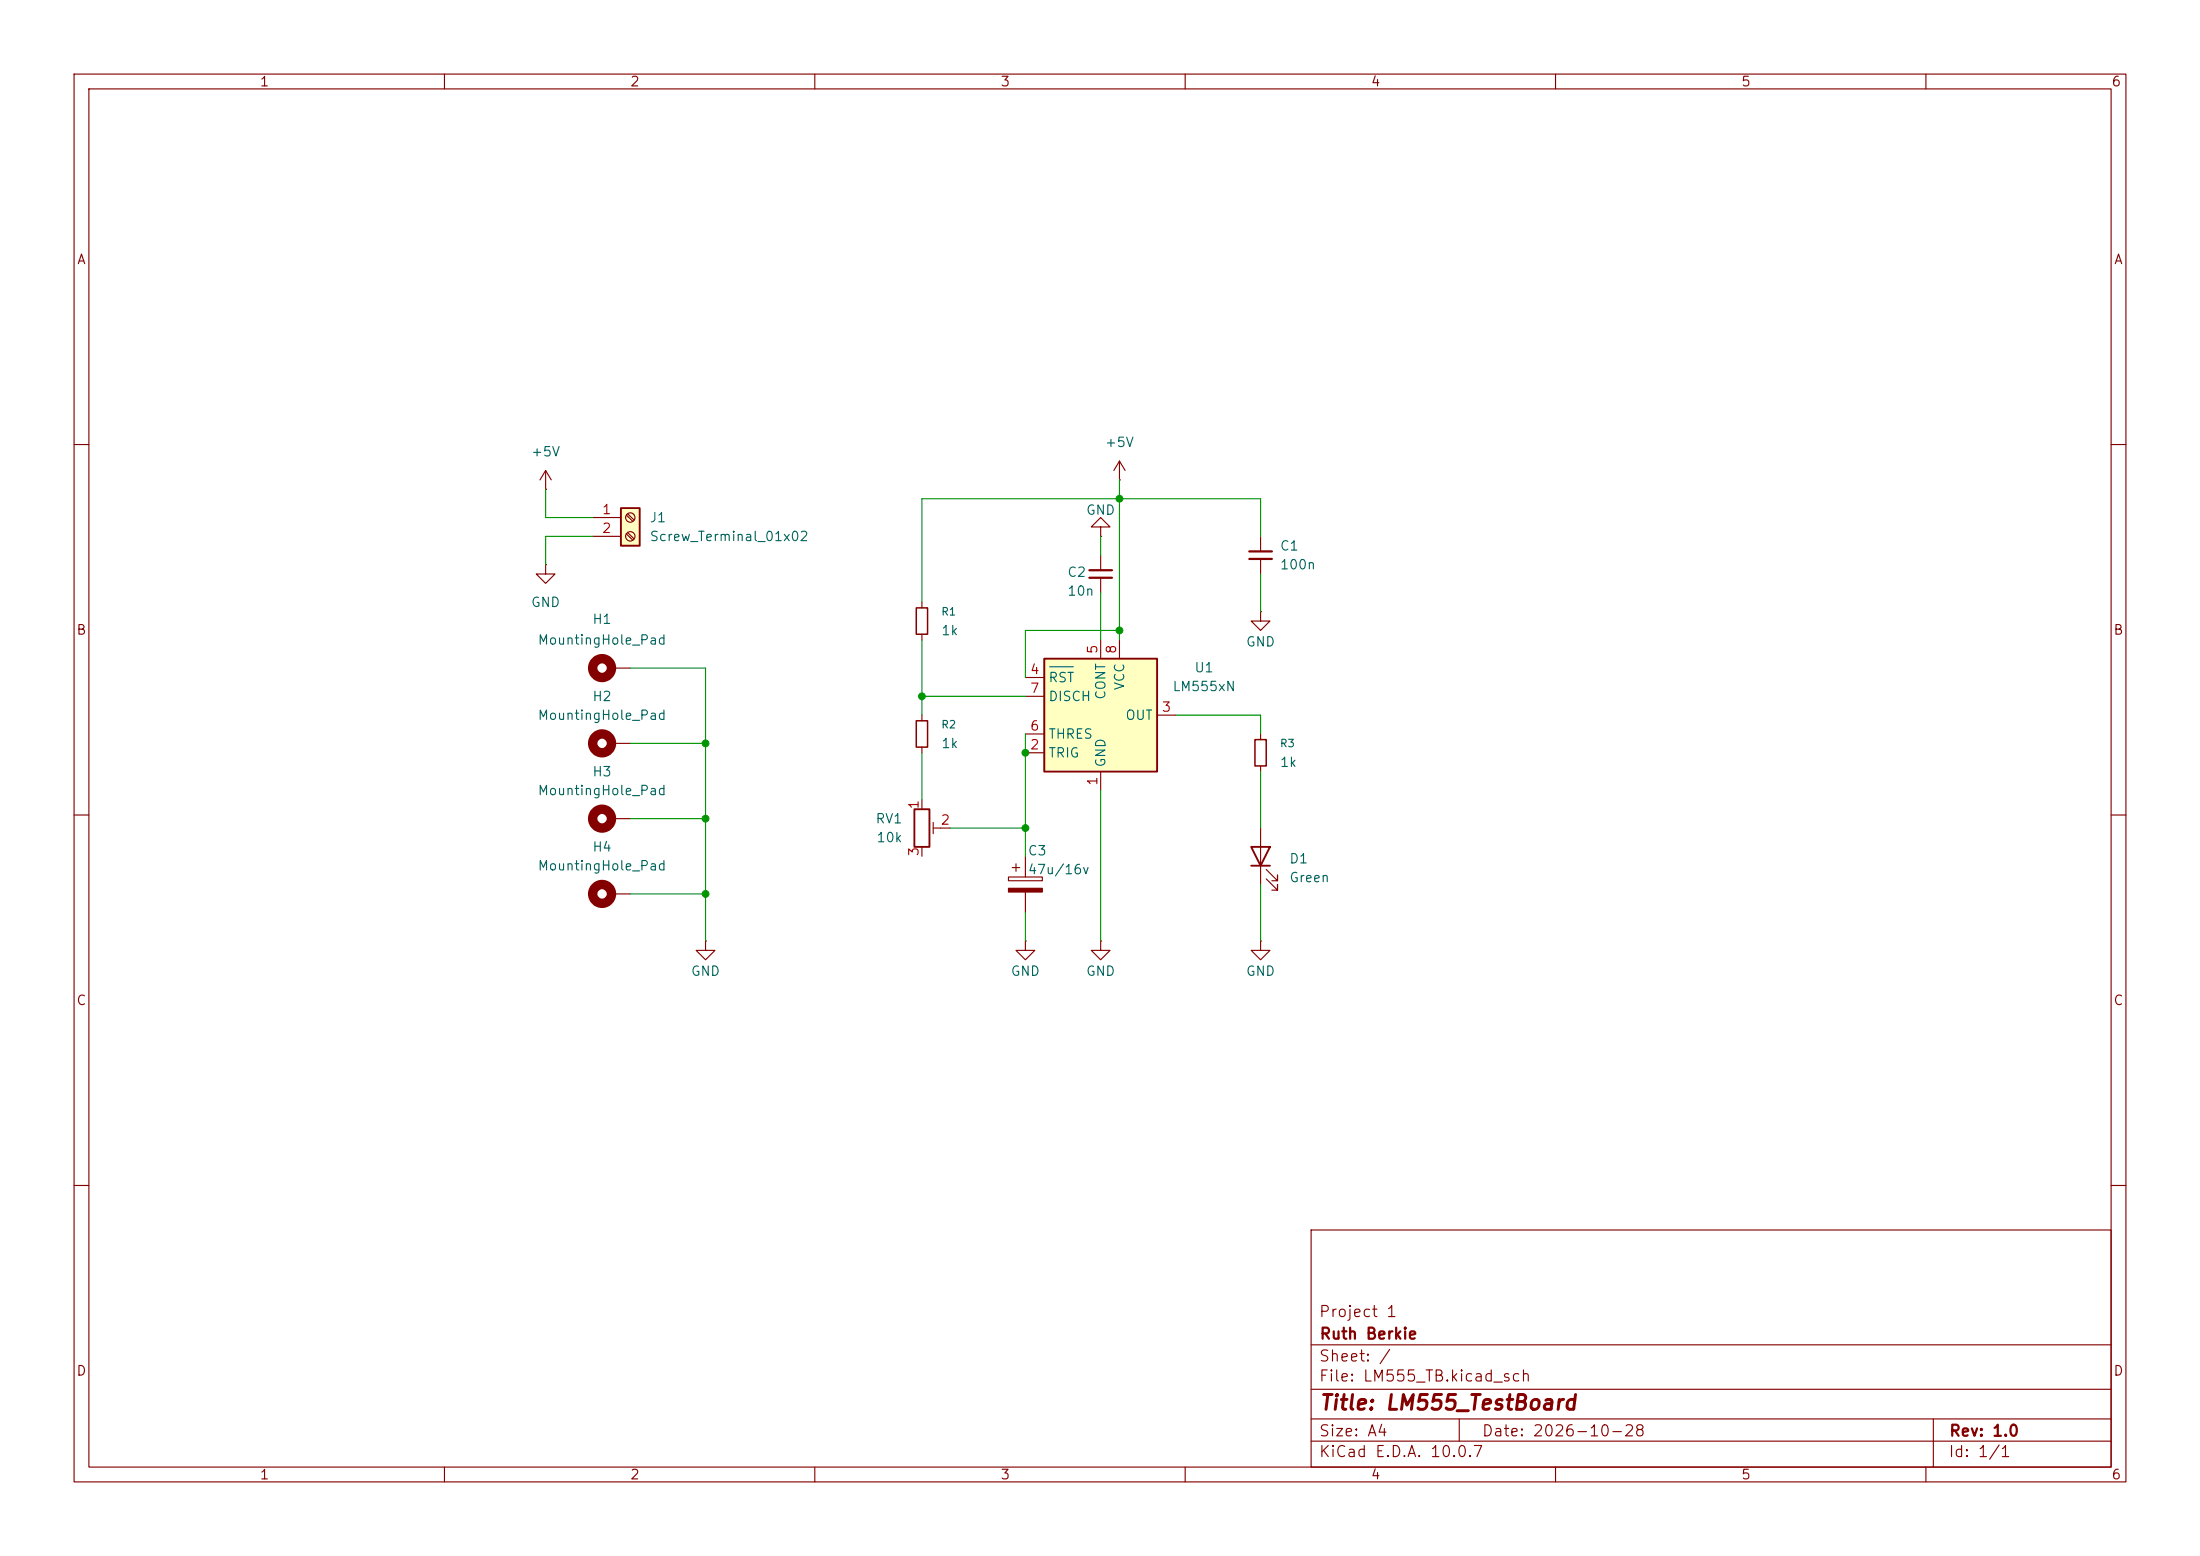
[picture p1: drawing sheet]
(kicad_sch
 (version 20260306)
 (generator "eeschema")
 (generator_version "10.0")
 (paper "A4")
 (title_block
  (title "LM555_TestBoard")
  (date "2026-10-28")
  (rev "1.0")
  (company "Ruth Berkie")
  (comment 1 "Project 1"))
 (lib_symbols
  (symbol "Connector:Screw_Terminal_01x02"
   (pin_names
    (offset 1.016) (hide yes)) (exclude_from_sim no) (in_bom yes) (on_board yes)
   (in_pos_files yes)
   (duplicate_pin_numbers_are_jumpers no)
   (property "Reference" "J" (at 0 2.54 0) (show_name no) (do_not_autoplace no) (effects (font (size 1.27 1.27))))
   (property "Value" "Screw_Terminal_01x02" (at 0 -5.08 0) (show_name no) (do_not_autoplace no) (effects (font (size 1.27 1.27))))
   (property "Footprint" "" (at 0 0 0) (show_name no) (do_not_autoplace no) (hide yes) (effects (font (size 1.27 1.27))))
   (property "Datasheet" "" (at 0 0 0) (show_name no) (do_not_autoplace no) (hide yes) (effects (font (size 1.27 1.27))))
   (property "Description" "Generic screw terminal, single row, 01x02, script generated (kicad-library-utils/schlib/autogen/connector/)" (at 0 0 0) (show_name no) (do_not_autoplace no) (hide yes) (effects (font (size 1.27 1.27))))
   (symbol "Screw_Terminal_01x02_1_1"
    (rectangle (start -1.27 1.27) (end 1.27 -3.81) (stroke (width 0.254) (type default)) (fill (type background)))
    (polyline (pts (xy -0.5334 0.3302) (xy 0.3302 -0.508)) (stroke (width 0.1524) (type default)) (fill (type none)))
    (polyline (pts (xy -0.5334 -2.2098) (xy 0.3302 -3.048)) (stroke (width 0.1524) (type default)) (fill (type none)))
    (polyline (pts (xy -0.3556 0.508) (xy 0.508 -0.3302)) (stroke (width 0.1524) (type default)) (fill (type none)))
    (polyline (pts (xy -0.3556 -2.032) (xy 0.508 -2.8702)) (stroke (width 0.1524) (type default)) (fill (type none)))
    (circle (center 0 0) (radius 0.635) (stroke (width 0.1524) (type default)) (fill (type none)))
    (circle (center 0 -2.54) (radius 0.635) (stroke (width 0.1524) (type default)) (fill (type none)))
    (pin passive line (at -5.08 0 0) (length 3.81) (name "Pin_1" (effects (font (size 1.27 1.27)))) (number "1" (effects (font (size 1.27 1.27)))))
    (pin passive line (at -5.08 -2.54 0) (length 3.81) (name "Pin_2" (effects (font (size 1.27 1.27)))) (number "2" (effects (font (size 1.27 1.27))))))
   (embedded_fonts no))
  (symbol "Device:C_Polarized"
   (pin_numbers (hide yes))
   (pin_names
    (offset 0.254)) (exclude_from_sim no) (in_bom yes) (on_board yes)
   (in_pos_files yes)
   (duplicate_pin_numbers_are_jumpers no)
   (property "Reference" "C" (at 0.635 2.54 0) (show_name no) (do_not_autoplace no) (effects (font (size 1.27 1.27)) (justify left)))
   (property "Value" "C_Polarized" (at 0.635 -2.54 0) (show_name no) (do_not_autoplace no) (effects (font (size 1.27 1.27)) (justify left)))
   (property "Footprint" "" (at 0.9652 -3.81 0) (show_name no) (do_not_autoplace no) (hide yes) (effects (font (size 1.27 1.27))))
   (property "Datasheet" "" (at 0 0 0) (show_name no) (do_not_autoplace no) (hide yes) (effects (font (size 1.27 1.27))))
   (property "Description" "Polarized capacitor" (at 0 0 0) (show_name no) (do_not_autoplace no) (hide yes) (effects (font (size 1.27 1.27))))
   (symbol "C_Polarized_0_1"
    (rectangle (start -2.286 0.508) (end 2.286 1.016) (stroke (width 0) (type default)) (fill (type none)))
    (polyline (pts (xy -1.778 2.286) (xy -0.762 2.286)) (stroke (width 0) (type default)) (fill (type none)))
    (polyline (pts (xy -1.27 2.794) (xy -1.27 1.778)) (stroke (width 0) (type default)) (fill (type none)))
    (rectangle (start 2.286 -0.508) (end -2.286 -1.016) (stroke (width 0) (type default)) (fill (type outline))))
   (symbol "C_Polarized_1_1"
    (pin passive line (at 0 3.81 270) (length 2.794) (name "" (effects (font (size 1.27 1.27)))) (number "1" (effects (font (size 1.27 1.27)))))
    (pin passive line (at 0 -3.81 90) (length 2.794) (name "" (effects (font (size 1.27 1.27)))) (number "2" (effects (font (size 1.27 1.27))))))
   (embedded_fonts no))
  (symbol "Device:C_Small"
   (pin_numbers (hide yes))
   (pin_names
    (offset 0.254) (hide yes)) (exclude_from_sim no) (in_bom yes) (on_board yes)
   (in_pos_files yes)
   (duplicate_pin_numbers_are_jumpers no)
   (property "Reference" "C" (at 0.254 1.778 0) (show_name no) (do_not_autoplace no) (effects (font (size 1.27 1.27)) (justify left)))
   (property "Value" "C_Small" (at 0.254 -2.032 0) (show_name no) (do_not_autoplace no) (effects (font (size 1.27 1.27)) (justify left)))
   (property "Footprint" "" (at 0 0 0) (show_name no) (do_not_autoplace no) (hide yes) (effects (font (size 1.27 1.27))))
   (property "Datasheet" "" (at 0 0 0) (show_name no) (do_not_autoplace no) (hide yes) (effects (font (size 1.27 1.27))))
   (property "Description" "Unpolarized capacitor, small symbol" (at 0 -10.16 0) (show_name no) (do_not_autoplace no) (hide yes) (effects (font (size 1.27 1.27))))
   (symbol "C_Small_0_1"
    (polyline (pts (xy -1.524 0.508) (xy 1.524 0.508)) (stroke (width 0.3048) (type default)) (fill (type none)))
    (polyline (pts (xy -1.524 -0.508) (xy 1.524 -0.508)) (stroke (width 0.3048) (type default)) (fill (type none))))
   (symbol "C_Small_1_1"
    (pin passive line (at 0 2.54 270) (length 2.032) (name "" (effects (font (size 1.27 1.27)))) (number "1" (effects (font (size 1.27 1.27)))))
    (pin passive line (at 0 -2.54 90) (length 2.032) (name "" (effects (font (size 1.27 1.27)))) (number "2" (effects (font (size 1.27 1.27))))))
   (embedded_fonts no))
  (symbol "Device:LED"
   (pin_numbers (hide yes))
   (pin_names
    (offset 1.016) (hide yes)) (exclude_from_sim no) (in_bom yes) (on_board yes)
   (in_pos_files yes)
   (duplicate_pin_numbers_are_jumpers no)
   (property "Reference" "D" (at 0 2.54 0) (show_name no) (do_not_autoplace no) (effects (font (size 1.27 1.27))))
   (property "Value" "LED" (at 0 -2.54 0) (show_name no) (do_not_autoplace no) (effects (font (size 1.27 1.27))))
   (property "Footprint" "" (at 0 0 0) (show_name no) (do_not_autoplace no) (hide yes) (effects (font (size 1.27 1.27))))
   (property "Datasheet" "" (at 0 0 0) (show_name no) (do_not_autoplace no) (hide yes) (effects (font (size 1.27 1.27))))
   (property "Description" "Light emitting diode" (at 0 0 0) (show_name no) (do_not_autoplace no) (hide yes) (effects (font (size 1.27 1.27))))
   (property "Sim.Pins" "1=K 2=A" (at 0 0 0) (show_name no) (do_not_autoplace no) (hide yes) (effects (font (size 1.27 1.27))))
   (symbol "LED_0_1"
    (polyline (pts (xy -3.048 -0.762) (xy -4.572 -2.286) (xy -3.81 -2.286) (xy -4.572 -2.286) (xy -4.572 -1.524)) (stroke (width 0) (type default)) (fill (type none)))
    (polyline (pts (xy -1.778 -0.762) (xy -3.302 -2.286) (xy -2.54 -2.286) (xy -3.302 -2.286) (xy -3.302 -1.524)) (stroke (width 0) (type default)) (fill (type none)))
    (polyline (pts (xy -1.27 0) (xy 1.27 0)) (stroke (width 0) (type default)) (fill (type none)))
    (polyline (pts (xy -1.27 -1.27) (xy -1.27 1.27)) (stroke (width 0.254) (type default)) (fill (type none)))
    (polyline (pts (xy 1.27 -1.27) (xy 1.27 1.27) (xy -1.27 0) (xy 1.27 -1.27)) (stroke (width 0.254) (type default)) (fill (type none))))
   (symbol "LED_1_1"
    (pin passive line (at -3.81 0 0) (length 2.54) (name "K" (effects (font (size 1.27 1.27)))) (number "1" (effects (font (size 1.27 1.27)))))
    (pin passive line (at 3.81 0 180) (length 2.54) (name "A" (effects (font (size 1.27 1.27)))) (number "2" (effects (font (size 1.27 1.27))))))
   (embedded_fonts no))
  (symbol "Device:R_Potentiometer_Trim"
   (pin_names
    (offset 1.016) (hide yes)) (exclude_from_sim no) (in_bom yes) (on_board yes)
   (in_pos_files yes)
   (duplicate_pin_numbers_are_jumpers no)
   (property "Reference" "RV" (at -4.445 0 90) (show_name no) (do_not_autoplace no) (effects (font (size 1.27 1.27))))
   (property "Value" "R_Potentiometer_Trim" (at -2.54 0 90) (show_name no) (do_not_autoplace no) (effects (font (size 1.27 1.27))))
   (property "Footprint" "" (at 0 0 0) (show_name no) (do_not_autoplace no) (hide yes) (effects (font (size 1.27 1.27))))
   (property "Datasheet" "" (at 0 0 0) (show_name no) (do_not_autoplace no) (hide yes) (effects (font (size 1.27 1.27))))
   (property "Description" "Trim-potentiometer" (at 0 0 0) (show_name no) (do_not_autoplace no) (hide yes) (effects (font (size 1.27 1.27))))
   (property "Sim.Device" "R" (at 0 0 0) (show_name no) (do_not_autoplace no) (hide yes) (effects (font (size 1.27 1.27))))
   (property "Sim.Type" "POT" (at 0 0 0) (show_name no) (do_not_autoplace no) (hide yes) (effects (font (size 1.27 1.27))))
   (property "Sim.Pins" "1=r0 2=wiper 3=r1" (at 0 0 0) (show_name no) (do_not_autoplace no) (hide yes) (effects (font (size 1.27 1.27))))
   (symbol "R_Potentiometer_Trim_0_1"
    (rectangle (start 1.016 2.54) (end -1.016 -2.54) (stroke (width 0.254) (type default)) (fill (type none)))
    (polyline (pts (xy 1.524 0.762) (xy 1.524 -0.762)) (stroke (width 0) (type default)) (fill (type none)))
    (polyline (pts (xy 2.54 0) (xy 1.524 0)) (stroke (width 0) (type default)) (fill (type none))))
   (symbol "R_Potentiometer_Trim_1_1"
    (pin passive line (at 0 3.81 270) (length 1.27) (name "1" (effects (font (size 1.27 1.27)))) (number "1" (effects (font (size 1.27 1.27)))))
    (pin passive line (at 3.81 0 180) (length 1.27) (name "2" (effects (font (size 1.27 1.27)))) (number "2" (effects (font (size 1.27 1.27)))))
    (pin passive line (at 0 -3.81 90) (length 1.27) (name "3" (effects (font (size 1.27 1.27)))) (number "3" (effects (font (size 1.27 1.27))))))
   (embedded_fonts no))
  (symbol "Device:R_Small"
   (pin_numbers (hide yes))
   (pin_names
    (offset 0.254) (hide yes)) (exclude_from_sim no) (in_bom yes) (on_board yes)
   (in_pos_files yes)
   (duplicate_pin_numbers_are_jumpers no)
   (property "Reference" "R" (at 0 0 90) (show_name no) (do_not_autoplace no) (effects (font (size 1.016 1.016))))
   (property "Value" "R_Small" (at 1.778 0 90) (show_name no) (do_not_autoplace no) (effects (font (size 1.27 1.27))))
   (property "Footprint" "" (at 0 0 0) (show_name no) (do_not_autoplace no) (hide yes) (effects (font (size 1.27 1.27))))
   (property "Datasheet" "" (at 0 0 0) (show_name no) (do_not_autoplace no) (hide yes) (effects (font (size 1.27 1.27))))
   (property "Description" "Resistor, small symbol" (at 0 0 0) (show_name no) (do_not_autoplace no) (hide yes) (effects (font (size 1.27 1.27))))
   (symbol "R_Small_0_1"
    (rectangle (start -0.762 1.778) (end 0.762 -1.778) (stroke (width 0.2032) (type default)) (fill (type none))))
   (symbol "R_Small_1_1"
    (pin passive line (at 0 2.54 270) (length 0.762) (name "" (effects (font (size 1.27 1.27)))) (number "1" (effects (font (size 1.27 1.27)))))
    (pin passive line (at 0 -2.54 90) (length 0.762) (name "" (effects (font (size 1.27 1.27)))) (number "2" (effects (font (size 1.27 1.27))))))
   (embedded_fonts no))
  (symbol "Mechanical:MountingHole_Pad"
   (pin_numbers (hide yes))
   (pin_names
    (offset 1.016) (hide yes)) (exclude_from_sim no) (in_bom no) (on_board yes)
   (in_pos_files yes)
   (duplicate_pin_numbers_are_jumpers no)
   (property "Reference" "H" (at 0 6.35 0) (show_name no) (do_not_autoplace no) (effects (font (size 1.27 1.27))))
   (property "Value" "MountingHole_Pad" (at 0 4.445 0) (show_name no) (do_not_autoplace no) (effects (font (size 1.27 1.27))))
   (property "Footprint" "" (at 0 0 0) (show_name no) (do_not_autoplace no) (hide yes) (effects (font (size 1.27 1.27))))
   (property "Datasheet" "" (at 0 0 0) (show_name no) (do_not_autoplace no) (hide yes) (effects (font (size 1.27 1.27))))
   (property "Description" "Mounting Hole with connection" (at 0 0 0) (show_name no) (do_not_autoplace no) (hide yes) (effects (font (size 1.27 1.27))))
   (symbol "MountingHole_Pad_0_1"
    (circle (center 0 1.27) (radius 1.27) (stroke (width 1.27) (type default)) (fill (type none))))
   (symbol "MountingHole_Pad_1_1"
    (pin input line (at 0 -2.54 90) (length 2.54) (name "1" (effects (font (size 1.27 1.27)))) (number "1" (effects (font (size 1.27 1.27))))))
   (embedded_fonts no))
  (symbol "Timer:LM555xN" (exclude_from_sim no) (in_bom yes) (on_board yes)
   (in_pos_files yes)
   (duplicate_pin_numbers_are_jumpers no)
   (property "Reference" "U" (at -10.16 8.89 0) (show_name no) (do_not_autoplace no) (effects (font (size 1.27 1.27)) (justify left)))
   (property "Value" "LM555xN" (at 2.54 8.89 0) (show_name no) (do_not_autoplace no) (effects (font (size 1.27 1.27)) (justify left)))
   (property "Footprint" "Package_DIP:DIP-8_W7.62mm" (at 0 -22.86 0) (show_name no) (do_not_autoplace no) (hide yes) (effects (font (size 1.27 1.27))))
   (property "Datasheet" "http://www.ti.com/lit/ds/symlink/lm555.pdf" (at 0 -25.4 0) (show_name no) (do_not_autoplace no) (hide yes) (effects (font (size 1.27 1.27))))
   (property "Description" "Timer, 555 compatible, PDIP-8" (at 0 -20.32 0) (show_name no) (do_not_autoplace no) (hide yes) (effects (font (size 1.27 1.27))))
   (symbol "LM555xN_0_0"
    (pin power_in line (at 0 -10.16 90) (length 2.54) (name "GND" (effects (font (size 1.27 1.27)))) (number "1" (effects (font (size 1.27 1.27)))))
    (pin power_in line (at 2.54 10.16 270) (length 2.54) (name "VCC" (effects (font (size 1.27 1.27)))) (number "8" (effects (font (size 1.27 1.27))))))
   (symbol "LM555xN_0_1"
    (rectangle (start -7.62 7.62) (end 7.62 -7.62) (stroke (width 0.254) (type default)) (fill (type background))))
   (symbol "LM555xN_1_1"
    (pin input line (at -10.16 -5.08 0) (length 2.54) (name "TRIG" (effects (font (size 1.27 1.27)))) (number "2" (effects (font (size 1.27 1.27)))))
    (pin output line (at 10.16 0 180) (length 2.54) (name "OUT" (effects (font (size 1.27 1.27)))) (number "3" (effects (font (size 1.27 1.27)))))
    (pin input line (at -10.16 5.08 0) (length 2.54) (name "~{RST}" (effects (font (size 1.27 1.27)))) (number "4" (effects (font (size 1.27 1.27)))))
    (pin passive line (at 0 10.16 270) (length 2.54) (name "CONT" (effects (font (size 1.27 1.27)))) (number "5" (effects (font (size 1.27 1.27)))))
    (pin input line (at -10.16 -2.54 0) (length 2.54) (name "THRES" (effects (font (size 1.27 1.27)))) (number "6" (effects (font (size 1.27 1.27)))))
    (pin input line (at -10.16 2.54 0) (length 2.54) (name "DISCH" (effects (font (size 1.27 1.27)))) (number "7" (effects (font (size 1.27 1.27))))))
   (embedded_fonts no))
  (symbol "power:+5V"
   (power global)
   (pin_numbers (hide yes))
   (pin_names
    (offset 0) (hide yes)) (exclude_from_sim no) (in_bom yes) (on_board yes)
   (in_pos_files yes)
   (duplicate_pin_numbers_are_jumpers no)
   (property "Reference" "#PWR" (at 0 -3.81 0) (show_name no) (do_not_autoplace no) (hide yes) (effects (font (size 1.27 1.27))))
   (property "Value" "+5V" (at 0 3.556 0) (show_name no) (do_not_autoplace no) (effects (font (size 1.27 1.27))))
   (property "Footprint" "" (at 0 0 0) (show_name no) (do_not_autoplace no) (hide yes) (effects (font (size 1.27 1.27))))
   (property "Datasheet" "" (at 0 0 0) (show_name no) (do_not_autoplace no) (hide yes) (effects (font (size 1.27 1.27))))
   (property "Description" "Power symbol creates a global label with name \"+5V\"" (at 0 0 0) (show_name no) (do_not_autoplace no) (hide yes) (effects (font (size 1.27 1.27))))
   (symbol "+5V_0_1"
    (polyline (pts (xy -0.762 1.27) (xy 0 2.54)) (stroke (width 0) (type default)) (fill (type none)))
    (polyline (pts (xy 0 2.54) (xy 0.762 1.27)) (stroke (width 0) (type default)) (fill (type none)))
    (polyline (pts (xy 0 0) (xy 0 2.54)) (stroke (width 0) (type default)) (fill (type none))))
   (symbol "+5V_1_1"
    (pin power_in line (at 0 0 90) (length 0) (name "" (effects (font (size 1.27 1.27)))) (number "1" (effects (font (size 1.27 1.27))))))
   (embedded_fonts no))
  (symbol "power:GND"
   (power global)
   (pin_numbers (hide yes))
   (pin_names
    (offset 0) (hide yes)) (exclude_from_sim no) (in_bom yes) (on_board yes)
   (in_pos_files yes)
   (duplicate_pin_numbers_are_jumpers no)
   (property "Reference" "#PWR" (at 0 -6.35 0) (show_name no) (do_not_autoplace no) (hide yes) (effects (font (size 1.27 1.27))))
   (property "Value" "GND" (at 0 -3.81 0) (show_name no) (do_not_autoplace no) (effects (font (size 1.27 1.27))))
   (property "Footprint" "" (at 0 0 0) (show_name no) (do_not_autoplace no) (hide yes) (effects (font (size 1.27 1.27))))
   (property "Datasheet" "" (at 0 0 0) (show_name no) (do_not_autoplace no) (hide yes) (effects (font (size 1.27 1.27))))
   (property "Description" "Power symbol creates a global label with name \"GND\" , ground" (at 0 0 0) (show_name no) (do_not_autoplace no) (hide yes) (effects (font (size 1.27 1.27))))
   (symbol "GND_0_1"
    (polyline (pts (xy 0 0) (xy 0 -1.27) (xy 1.27 -1.27) (xy 0 -2.54) (xy -1.27 -1.27) (xy 0 -1.27)) (stroke (width 0) (type default)) (fill (type none))))
   (symbol "GND_1_1"
    (pin power_in line (at 0 0 270) (length 0) (name "" (effects (font (size 1.27 1.27)))) (number "1" (effects (font (size 1.27 1.27))))))
   (embedded_fonts no)))
 (text "LED blink rate: 1.3 to 10.2HZ\nDuty Cycle:52.2 to 66.2%"
  (exclude_from_sim no)
  (at 121.158 137.414 0)
  (effects (font (size 1.905 1.905)) (justify left)))
 (junction
  (at 95.25 110.49)
  (diameter 0)
  (color 0 0 0 0))
 (junction
  (at 151.13 85.09)
  (diameter 0)
  (color 0 0 0 0))
 (junction
  (at 95.25 100.33)
  (diameter 0)
  (color 0 0 0 0))
 (junction
  (at 138.43 101.6)
  (diameter 0)
  (color 0 0 0 0))
 (junction
  (at 95.25 120.65)
  (diameter 0)
  (color 0 0 0 0))
 (junction
  (at 151.13 67.31)
  (diameter 0)
  (color 0 0 0 0))
 (junction
  (at 138.43 111.76)
  (diameter 0)
  (color 0 0 0 0))
 (junction
  (at 124.46 93.98)
  (diameter 0)
  (color 0 0 0 0))
 (wire
  (pts (xy 138.43 91.44) (xy 138.43 85.09))
  (stroke (width 0) (type default)))
 (wire
  (pts (xy 138.43 93.98) (xy 124.46 93.98))
  (stroke (width 0) (type default)))
 (wire
  (pts (xy 95.25 120.65) (xy 95.25 127))
  (stroke (width 0) (type default)))
 (wire
  (pts (xy 148.59 72.39) (xy 148.59 74.93))
  (stroke (width 0) (type default)))
 (wire
  (pts (xy 124.46 93.98) (xy 124.46 96.52))
  (stroke (width 0) (type default)))
 (wire
  (pts (xy 148.59 106.68) (xy 148.59 127))
  (stroke (width 0) (type default)))
 (wire
  (pts (xy 158.75 96.52) (xy 170.18 96.52))
  (stroke (width 0) (type default)))
 (wire
  (pts (xy 170.18 104.14) (xy 170.18 111.76))
  (stroke (width 0) (type default)))
 (wire
  (pts (xy 85.09 100.33) (xy 95.25 100.33))
  (stroke (width 0) (type default)))
 (wire
  (pts (xy 151.13 67.31) (xy 151.13 85.09))
  (stroke (width 0) (type default)))
 (wire
  (pts (xy 148.59 80.01) (xy 148.59 86.36))
  (stroke (width 0) (type default)))
 (wire
  (pts (xy 124.46 67.31) (xy 151.13 67.31))
  (stroke (width 0) (type default)))
 (wire
  (pts (xy 170.18 67.31) (xy 151.13 67.31))
  (stroke (width 0) (type default)))
 (wire
  (pts (xy 138.43 111.76) (xy 138.43 115.57))
  (stroke (width 0) (type default)))
 (wire
  (pts (xy 138.43 101.6) (xy 138.43 111.76))
  (stroke (width 0) (type default)))
 (wire
  (pts (xy 128.27 111.76) (xy 138.43 111.76))
  (stroke (width 0) (type default)))
 (wire
  (pts (xy 85.09 90.17) (xy 95.25 90.17))
  (stroke (width 0) (type default)))
 (wire
  (pts (xy 124.46 81.28) (xy 124.46 67.31))
  (stroke (width 0) (type default)))
 (wire
  (pts (xy 124.46 101.6) (xy 124.46 107.95))
  (stroke (width 0) (type default)))
 (wire
  (pts (xy 95.25 100.33) (xy 95.25 110.49))
  (stroke (width 0) (type default)))
 (wire
  (pts (xy 170.18 77.47) (xy 170.18 82.55))
  (stroke (width 0) (type default)))
 (wire
  (pts (xy 73.66 72.39) (xy 73.66 76.2))
  (stroke (width 0) (type default)))
 (wire
  (pts (xy 85.09 120.65) (xy 95.25 120.65))
  (stroke (width 0) (type default)))
 (wire
  (pts (xy 151.13 64.77) (xy 151.13 67.31))
  (stroke (width 0) (type default)))
 (wire
  (pts (xy 124.46 86.36) (xy 124.46 93.98))
  (stroke (width 0) (type default)))
 (wire
  (pts (xy 95.25 110.49) (xy 95.25 120.65))
  (stroke (width 0) (type default)))
 (wire
  (pts (xy 80.01 72.39) (xy 73.66 72.39))
  (stroke (width 0) (type default)))
 (wire
  (pts (xy 138.43 99.06) (xy 138.43 101.6))
  (stroke (width 0) (type default)))
 (wire
  (pts (xy 85.09 110.49) (xy 95.25 110.49))
  (stroke (width 0) (type default)))
 (wire
  (pts (xy 95.25 90.17) (xy 95.25 100.33))
  (stroke (width 0) (type default)))
 (wire
  (pts (xy 138.43 85.09) (xy 151.13 85.09))
  (stroke (width 0) (type default)))
 (wire
  (pts (xy 170.18 72.39) (xy 170.18 67.31))
  (stroke (width 0) (type default)))
 (wire
  (pts (xy 170.18 119.38) (xy 170.18 127))
  (stroke (width 0) (type default)))
 (wire
  (pts (xy 170.18 96.52) (xy 170.18 99.06))
  (stroke (width 0) (type default)))
 (wire
  (pts (xy 138.43 123.19) (xy 138.43 127))
  (stroke (width 0) (type default)))
 (wire
  (pts (xy 73.66 69.85) (xy 80.01 69.85))
  (stroke (width 0) (type default)))
 (wire
  (pts (xy 151.13 85.09) (xy 151.13 86.36))
  (stroke (width 0) (type default)))
 (wire
  (pts (xy 73.66 66.04) (xy 73.66 69.85))
  (stroke (width 0) (type default)))
 (symbol
  (lib_id "Device:R_Small")
  (at 124.46 83.82 0)
  (unit 1)
  (body_style 1)
  (exclude_from_sim no)
  (in_bom yes)
  (on_board yes)
  (in_pos_files yes)
  (dnp no)
  (fields_autoplaced yes)
  (property "Reference" "R1" (at 127 82.5499 0) (show_name no) (do_not_autoplace no) (effects (font (size 1.016 1.016)) (justify left)))
  (property "Value" "1k" (at 127 85.0899 0) (show_name no) (do_not_autoplace no) (effects (font (size 1.27 1.27)) (justify left)))
  (property "Footprint" "Resistor_THT:R_Axial_DIN0207_L6.3mm_D2.5mm_P10.16mm_Horizontal" (at 124.46 83.82 0) (hide yes) (show_name no) (do_not_autoplace no) (effects (font (size 1.27 1.27))))
  (property "Datasheet" "" (at 124.46 83.82 0) (hide yes) (show_name no) (do_not_autoplace no) (effects (font (size 1.27 1.27))))
  (property "Description" "Resistor, small symbol" (at 124.46 83.82 0) (hide yes) (show_name no) (do_not_autoplace no) (effects (font (size 1.27 1.27))))
  (pin "1")
  (pin "2"))
 (symbol
  (lib_id "Device:LED")
  (at 170.18 115.57 90)
  (unit 1)
  (body_style 1)
  (exclude_from_sim no)
  (in_bom yes)
  (on_board yes)
  (in_pos_files yes)
  (dnp no)
  (fields_autoplaced yes)
  (property "Reference" "D1" (at 173.99 115.8874 90) (show_name no) (do_not_autoplace no) (effects (font (size 1.27 1.27)) (justify right)))
  (property "Value" "Green" (at 173.99 118.4274 90) (show_name no) (do_not_autoplace no) (effects (font (size 1.27 1.27)) (justify right)))
  (property "Footprint" "LED_THT:LED_D3.0mm" (at 170.18 115.57 0) (hide yes) (show_name no) (do_not_autoplace no) (effects (font (size 1.27 1.27))))
  (property "Datasheet" "" (at 170.18 115.57 0) (hide yes) (show_name no) (do_not_autoplace no) (effects (font (size 1.27 1.27))))
  (property "Description" "Light emitting diode" (at 170.18 115.57 0) (hide yes) (show_name no) (do_not_autoplace no) (effects (font (size 1.27 1.27))))
  (property "Sim.Pins" "1=K 2=A" (at 170.18 115.57 0) (hide yes) (show_name no) (do_not_autoplace no) (effects (font (size 1.27 1.27))))
  (pin "2")
  (pin "1"))
 (symbol
  (lib_id "Mechanical:MountingHole_Pad")
  (at 82.55 100.33 90)
  (unit 1)
  (body_style 1)
  (exclude_from_sim no)
  (in_bom no)
  (on_board yes)
  (in_pos_files yes)
  (dnp no)
  (property "Reference" "H2" (at 81.28 93.98 90) (show_name no) (do_not_autoplace no) (effects (font (size 1.27 1.27))))
  (property "Value" "MountingHole_Pad" (at 81.026 96.52 90) (show_name no) (do_not_autoplace no) (effects (font (size 1.27 1.27))))
  (property "Footprint" "MountingHole:MountingHole_3.2mm_M3_DIN965_Pad" (at 82.55 100.33 0) (hide yes) (show_name no) (do_not_autoplace no) (effects (font (size 1.27 1.27))))
  (property "Datasheet" "" (at 82.55 100.33 0) (hide yes) (show_name no) (do_not_autoplace no) (effects (font (size 1.27 1.27))))
  (property "Description" "Mounting Hole with connection" (at 82.55 100.33 0) (hide yes) (show_name no) (do_not_autoplace no) (effects (font (size 1.27 1.27))))
  (pin "1"))
 (symbol
  (lib_id "Device:C_Small")
  (at 148.59 77.47 0)
  (unit 1)
  (body_style 1)
  (exclude_from_sim no)
  (in_bom yes)
  (on_board yes)
  (in_pos_files yes)
  (dnp no)
  (property "Reference" "C2" (at 144.018 77.216 0) (show_name no) (do_not_autoplace no) (effects (font (size 1.27 1.27)) (justify left)))
  (property "Value" "10n" (at 144.018 79.756 0) (show_name no) (do_not_autoplace no) (effects (font (size 1.27 1.27)) (justify left)))
  (property "Footprint" "Capacitor_THT:C_Disc_D7.0mm_W2.5mm_P5.00mm" (at 148.59 77.47 0) (hide yes) (show_name no) (do_not_autoplace no) (effects (font (size 1.27 1.27))))
  (property "Datasheet" "" (at 148.59 77.47 0) (hide yes) (show_name no) (do_not_autoplace no) (effects (font (size 1.27 1.27))))
  (property "Description" "Unpolarized capacitor, small symbol" (at 148.59 87.63 0) (hide yes) (show_name no) (do_not_autoplace no) (effects (font (size 1.27 1.27))))
  (pin "1")
  (pin "2"))
 (symbol
  (lib_id "power:GND")
  (at 148.59 127 0)
  (unit 1)
  (body_style 1)
  (exclude_from_sim no)
  (in_bom yes)
  (on_board yes)
  (in_pos_files yes)
  (dnp no)
  (property "Reference" "#PWR08" (at 148.59 133.35 0) (hide yes) (show_name no) (do_not_autoplace no) (effects (font (size 1.27 1.27))))
  (property "Value" "GND" (at 148.59 131.064 0) (show_name no) (do_not_autoplace no) (effects (font (size 1.27 1.27))))
  (property "Footprint" "" (at 148.59 127 0) (hide yes) (show_name no) (do_not_autoplace no) (effects (font (size 1.27 1.27))))
  (property "Datasheet" "" (at 148.59 127 0) (hide yes) (show_name no) (do_not_autoplace no) (effects (font (size 1.27 1.27))))
  (property "Description" "Power symbol creates a global label with name \"GND\" , ground" (at 148.59 127 0) (hide yes) (show_name no) (do_not_autoplace no) (effects (font (size 1.27 1.27))))
  (pin "1"))
 (symbol
  (lib_id "Mechanical:MountingHole_Pad")
  (at 82.55 90.17 90)
  (unit 1)
  (body_style 1)
  (exclude_from_sim no)
  (in_bom no)
  (on_board yes)
  (in_pos_files yes)
  (dnp no)
  (property "Reference" "H1" (at 81.28 83.566 90) (show_name no) (do_not_autoplace no) (effects (font (size 1.27 1.27))))
  (property "Value" "MountingHole_Pad" (at 81.28 86.36 90) (show_name no) (do_not_autoplace no) (effects (font (size 1.27 1.27))))
  (property "Footprint" "MountingHole:MountingHole_3.2mm_M3_DIN965_Pad" (at 82.55 90.17 0) (hide yes) (show_name no) (do_not_autoplace no) (effects (font (size 1.27 1.27))))
  (property "Datasheet" "" (at 82.55 90.17 0) (hide yes) (show_name no) (do_not_autoplace no) (effects (font (size 1.27 1.27))))
  (property "Description" "Mounting Hole with connection" (at 82.55 90.17 0) (hide yes) (show_name no) (do_not_autoplace no) (effects (font (size 1.27 1.27))))
  (pin "1"))
 (symbol
  (lib_id "power:GND")
  (at 95.25 127 0)
  (unit 1)
  (body_style 1)
  (exclude_from_sim no)
  (in_bom yes)
  (on_board yes)
  (in_pos_files yes)
  (dnp no)
  (property "Reference" "#PWR06" (at 95.25 133.35 0) (hide yes) (show_name no) (do_not_autoplace no) (effects (font (size 1.27 1.27))))
  (property "Value" "GND" (at 95.25 131.064 0) (show_name no) (do_not_autoplace no) (effects (font (size 1.27 1.27))))
  (property "Footprint" "" (at 95.25 127 0) (hide yes) (show_name no) (do_not_autoplace no) (effects (font (size 1.27 1.27))))
  (property "Datasheet" "" (at 95.25 127 0) (hide yes) (show_name no) (do_not_autoplace no) (effects (font (size 1.27 1.27))))
  (property "Description" "Power symbol creates a global label with name \"GND\" , ground" (at 95.25 127 0) (hide yes) (show_name no) (do_not_autoplace no) (effects (font (size 1.27 1.27))))
  (pin "1"))
 (symbol
  (lib_id "power:GND")
  (at 148.59 72.39 180)
  (unit 1)
  (body_style 1)
  (exclude_from_sim no)
  (in_bom yes)
  (on_board yes)
  (in_pos_files yes)
  (dnp no)
  (property "Reference" "#PWR03" (at 148.59 66.04 0) (hide yes) (show_name no) (do_not_autoplace no) (effects (font (size 1.27 1.27))))
  (property "Value" "GND" (at 148.59 68.834 0) (show_name no) (do_not_autoplace no) (effects (font (size 1.27 1.27))))
  (property "Footprint" "" (at 148.59 72.39 0) (hide yes) (show_name no) (do_not_autoplace no) (effects (font (size 1.27 1.27))))
  (property "Datasheet" "" (at 148.59 72.39 0) (hide yes) (show_name no) (do_not_autoplace no) (effects (font (size 1.27 1.27))))
  (property "Description" "Power symbol creates a global label with name \"GND\" , ground" (at 148.59 72.39 0) (hide yes) (show_name no) (do_not_autoplace no) (effects (font (size 1.27 1.27))))
  (pin "1"))
 (symbol
  (lib_id "power:GND")
  (at 138.43 127 0)
  (unit 1)
  (body_style 1)
  (exclude_from_sim no)
  (in_bom yes)
  (on_board yes)
  (in_pos_files yes)
  (dnp no)
  (property "Reference" "#PWR07" (at 138.43 133.35 0) (hide yes) (show_name no) (do_not_autoplace no) (effects (font (size 1.27 1.27))))
  (property "Value" "GND" (at 138.43 131.064 0) (show_name no) (do_not_autoplace no) (effects (font (size 1.27 1.27))))
  (property "Footprint" "" (at 138.43 127 0) (hide yes) (show_name no) (do_not_autoplace no) (effects (font (size 1.27 1.27))))
  (property "Datasheet" "" (at 138.43 127 0) (hide yes) (show_name no) (do_not_autoplace no) (effects (font (size 1.27 1.27))))
  (property "Description" "Power symbol creates a global label with name \"GND\" , ground" (at 138.43 127 0) (hide yes) (show_name no) (do_not_autoplace no) (effects (font (size 1.27 1.27))))
  (pin "1"))
 (symbol
  (lib_id "Device:C_Polarized")
  (at 138.43 119.38 0)
  (unit 1)
  (body_style 1)
  (exclude_from_sim no)
  (in_bom yes)
  (on_board yes)
  (in_pos_files yes)
  (dnp no)
  (property "Reference" "C3" (at 138.684 114.808 0) (show_name no) (do_not_autoplace no) (effects (font (size 1.27 1.27)) (justify left)))
  (property "Value" "47u/16v" (at 138.684 117.348 0) (show_name no) (do_not_autoplace no) (effects (font (size 1.27 1.27)) (justify left)))
  (property "Footprint" "Capacitor_THT:CP_Radial_D5.0mm_P2.50mm" (at 139.3952 123.19 0) (hide yes) (show_name no) (do_not_autoplace no) (effects (font (size 1.27 1.27))))
  (property "Datasheet" "" (at 138.43 119.38 0) (hide yes) (show_name no) (do_not_autoplace no) (effects (font (size 1.27 1.27))))
  (property "Description" "Polarized capacitor" (at 138.43 119.38 0) (hide yes) (show_name no) (do_not_autoplace no) (effects (font (size 1.27 1.27))))
  (pin "1")
  (pin "2"))
 (symbol
  (lib_id "Device:R_Small")
  (at 124.46 99.06 0)
  (unit 1)
  (body_style 1)
  (exclude_from_sim no)
  (in_bom yes)
  (on_board yes)
  (in_pos_files yes)
  (dnp no)
  (fields_autoplaced yes)
  (property "Reference" "R2" (at 127 97.7899 0) (show_name no) (do_not_autoplace no) (effects (font (size 1.016 1.016)) (justify left)))
  (property "Value" "1k" (at 127 100.3299 0) (show_name no) (do_not_autoplace no) (effects (font (size 1.27 1.27)) (justify left)))
  (property "Footprint" "Resistor_THT:R_Axial_DIN0207_L6.3mm_D2.5mm_P10.16mm_Horizontal" (at 124.46 99.06 0) (hide yes) (show_name no) (do_not_autoplace no) (effects (font (size 1.27 1.27))))
  (property "Datasheet" "" (at 124.46 99.06 0) (hide yes) (show_name no) (do_not_autoplace no) (effects (font (size 1.27 1.27))))
  (property "Description" "Resistor, small symbol" (at 124.46 99.06 0) (hide yes) (show_name no) (do_not_autoplace no) (effects (font (size 1.27 1.27))))
  (pin "1")
  (pin "2"))
 (symbol
  (lib_id "Device:C_Small")
  (at 170.18 74.93 0)
  (unit 1)
  (body_style 1)
  (exclude_from_sim no)
  (in_bom yes)
  (on_board yes)
  (in_pos_files yes)
  (dnp no)
  (fields_autoplaced yes)
  (property "Reference" "C1" (at 172.72 73.6599 0) (show_name no) (do_not_autoplace no) (effects (font (size 1.27 1.27)) (justify left)))
  (property "Value" "100n" (at 172.72 76.1999 0) (show_name no) (do_not_autoplace no) (effects (font (size 1.27 1.27)) (justify left)))
  (property "Footprint" "Capacitor_THT:C_Disc_D7.0mm_W2.5mm_P5.00mm" (at 170.18 74.93 0) (hide yes) (show_name no) (do_not_autoplace no) (effects (font (size 1.27 1.27))))
  (property "Datasheet" "" (at 170.18 74.93 0) (hide yes) (show_name no) (do_not_autoplace no) (effects (font (size 1.27 1.27))))
  (property "Description" "Unpolarized capacitor, small symbol" (at 170.18 85.09 0) (hide yes) (show_name no) (do_not_autoplace no) (effects (font (size 1.27 1.27))))
  (pin "1")
  (pin "2"))
 (symbol
  (lib_id "Device:R_Potentiometer_Trim")
  (at 124.46 111.76 0)
  (unit 1)
  (body_style 1)
  (exclude_from_sim no)
  (in_bom yes)
  (on_board yes)
  (in_pos_files yes)
  (dnp no)
  (fields_autoplaced yes)
  (property "Reference" "RV1" (at 121.92 110.4899 0) (show_name no) (do_not_autoplace no) (effects (font (size 1.27 1.27)) (justify right)))
  (property "Value" "10k" (at 121.92 113.0299 0) (show_name no) (do_not_autoplace no) (effects (font (size 1.27 1.27)) (justify right)))
  (property "Footprint" "Potentiometer_THT:Potentiometer_Bourns_3386P_Vertical" (at 124.46 111.76 0) (hide yes) (show_name no) (do_not_autoplace no) (effects (font (size 1.27 1.27))))
  (property "Datasheet" "" (at 124.46 111.76 0) (hide yes) (show_name no) (do_not_autoplace no) (effects (font (size 1.27 1.27))))
  (property "Description" "Trim-potentiometer" (at 124.46 111.76 0) (hide yes) (show_name no) (do_not_autoplace no) (effects (font (size 1.27 1.27))))
  (property "Sim.Device" "R" (at 124.46 111.76 0) (hide yes) (show_name no) (do_not_autoplace no) (effects (font (size 1.27 1.27))))
  (property "Sim.Type" "POT" (at 124.46 111.76 0) (hide yes) (show_name no) (do_not_autoplace no) (effects (font (size 1.27 1.27))))
  (property "Sim.Pins" "1=r0 2=wiper 3=r1" (at 124.46 111.76 0) (hide yes) (show_name no) (do_not_autoplace no) (effects (font (size 1.27 1.27))))
  (pin "1")
  (pin "2")
  (pin "3"))
 (symbol
  (lib_id "power:+5V")
  (at 151.13 64.77 0)
  (unit 1)
  (body_style 1)
  (exclude_from_sim no)
  (in_bom yes)
  (on_board yes)
  (in_pos_files yes)
  (dnp no)
  (fields_autoplaced yes)
  (property "Reference" "#PWR01" (at 151.13 68.58 0) (hide yes) (show_name no) (do_not_autoplace no) (effects (font (size 1.27 1.27))))
  (property "Value" "+5V" (at 151.13 59.69 0) (show_name no) (do_not_autoplace no) (effects (font (size 1.27 1.27))))
  (property "Footprint" "" (at 151.13 64.77 0) (hide yes) (show_name no) (do_not_autoplace no) (effects (font (size 1.27 1.27))))
  (property "Datasheet" "" (at 151.13 64.77 0) (hide yes) (show_name no) (do_not_autoplace no) (effects (font (size 1.27 1.27))))
  (property "Description" "Power symbol creates a global label with name \"+5V\"" (at 151.13 64.77 0) (hide yes) (show_name no) (do_not_autoplace no) (effects (font (size 1.27 1.27))))
  (pin "1"))
 (symbol
  (lib_id "Mechanical:MountingHole_Pad")
  (at 82.55 120.65 90)
  (unit 1)
  (body_style 1)
  (exclude_from_sim no)
  (in_bom no)
  (on_board yes)
  (in_pos_files yes)
  (dnp no)
  (fields_autoplaced yes)
  (property "Reference" "H4" (at 81.28 114.3 90) (show_name no) (do_not_autoplace no) (effects (font (size 1.27 1.27))))
  (property "Value" "MountingHole_Pad" (at 81.28 116.84 90) (show_name no) (do_not_autoplace no) (effects (font (size 1.27 1.27))))
  (property "Footprint" "MountingHole:MountingHole_3.2mm_M3_DIN965_Pad" (at 82.55 120.65 0) (hide yes) (show_name no) (do_not_autoplace no) (effects (font (size 1.27 1.27))))
  (property "Datasheet" "" (at 82.55 120.65 0) (hide yes) (show_name no) (do_not_autoplace no) (effects (font (size 1.27 1.27))))
  (property "Description" "Mounting Hole with connection" (at 82.55 120.65 0) (hide yes) (show_name no) (do_not_autoplace no) (effects (font (size 1.27 1.27))))
  (pin "1"))
 (symbol
  (lib_id "Timer:LM555xN")
  (at 148.59 96.52 0)
  (unit 1)
  (body_style 1)
  (exclude_from_sim no)
  (in_bom yes)
  (on_board yes)
  (in_pos_files yes)
  (dnp no)
  (fields_autoplaced yes)
  (property "Reference" "U1" (at 162.56 90.0998 0) (show_name no) (do_not_autoplace no) (effects (font (size 1.27 1.27))))
  (property "Value" "LM555xN" (at 162.56 92.6398 0) (show_name no) (do_not_autoplace no) (effects (font (size 1.27 1.27))))
  (property "Footprint" "Package_DIP:DIP-8_W7.62mm" (at 148.59 119.38 0) (hide yes) (show_name no) (do_not_autoplace no) (effects (font (size 1.27 1.27))))
  (property "Datasheet" "http://www.ti.com/lit/ds/symlink/lm555.pdf" (at 148.59 121.92 0) (hide yes) (show_name no) (do_not_autoplace no) (effects (font (size 1.27 1.27))))
  (property "Description" "Timer, 555 compatible, PDIP-8" (at 148.59 116.84 0) (hide yes) (show_name no) (do_not_autoplace no) (effects (font (size 1.27 1.27))))
  (pin "4")
  (pin "3")
  (pin "6")
  (pin "2")
  (pin "8")
  (pin "5")
  (pin "1")
  (pin "7"))
 (symbol
  (lib_id "Connector:Screw_Terminal_01x02")
  (at 85.09 69.85 0)
  (unit 1)
  (body_style 1)
  (exclude_from_sim no)
  (in_bom yes)
  (on_board yes)
  (in_pos_files yes)
  (dnp no)
  (fields_autoplaced yes)
  (property "Reference" "J1" (at 87.63 69.8499 0) (show_name no) (do_not_autoplace no) (effects (font (size 1.27 1.27)) (justify left)))
  (property "Value" "Screw_Terminal_01x02" (at 87.63 72.3899 0) (show_name no) (do_not_autoplace no) (effects (font (size 1.27 1.27)) (justify left)))
  (property "Footprint" "TerminalBlock_Phoenix:TerminalBlock_Phoenix_PT-1,5-2-3.5-H_1x02_P3.50mm_Horizontal" (at 85.09 69.85 0) (hide yes) (show_name no) (do_not_autoplace no) (effects (font (size 1.27 1.27))))
  (property "Datasheet" "" (at 85.09 69.85 0) (hide yes) (show_name no) (do_not_autoplace no) (effects (font (size 1.27 1.27))))
  (property "Description" "Generic screw terminal, single row, 01x02, script generated (kicad-library-utils/schlib/autogen/connector/)" (at 85.09 69.85 0) (hide yes) (show_name no) (do_not_autoplace no) (effects (font (size 1.27 1.27))))
  (pin "2")
  (pin "1"))
 (symbol
  (lib_id "Device:R_Small")
  (at 170.18 101.6 0)
  (unit 1)
  (body_style 1)
  (exclude_from_sim no)
  (in_bom yes)
  (on_board yes)
  (in_pos_files yes)
  (dnp no)
  (fields_autoplaced yes)
  (property "Reference" "R3" (at 172.72 100.3299 0) (show_name no) (do_not_autoplace no) (effects (font (size 1.016 1.016)) (justify left)))
  (property "Value" "1k" (at 172.72 102.8699 0) (show_name no) (do_not_autoplace no) (effects (font (size 1.27 1.27)) (justify left)))
  (property "Footprint" "Resistor_THT:R_Axial_DIN0207_L6.3mm_D2.5mm_P10.16mm_Horizontal" (at 170.18 101.6 0) (hide yes) (show_name no) (do_not_autoplace no) (effects (font (size 1.27 1.27))))
  (property "Datasheet" "" (at 170.18 101.6 0) (hide yes) (show_name no) (do_not_autoplace no) (effects (font (size 1.27 1.27))))
  (property "Description" "Resistor, small symbol" (at 170.18 101.6 0) (hide yes) (show_name no) (do_not_autoplace no) (effects (font (size 1.27 1.27))))
  (pin "1")
  (pin "2"))
 (symbol
  (lib_id "Mechanical:MountingHole_Pad")
  (at 82.55 110.49 90)
  (unit 1)
  (body_style 1)
  (exclude_from_sim no)
  (in_bom no)
  (on_board yes)
  (in_pos_files yes)
  (dnp no)
  (fields_autoplaced yes)
  (property "Reference" "H3" (at 81.28 104.14 90) (show_name no) (do_not_autoplace no) (effects (font (size 1.27 1.27))))
  (property "Value" "MountingHole_Pad" (at 81.28 106.68 90) (show_name no) (do_not_autoplace no) (effects (font (size 1.27 1.27))))
  (property "Footprint" "MountingHole:MountingHole_3.2mm_M3_DIN965_Pad" (at 82.55 110.49 0) (hide yes) (show_name no) (do_not_autoplace no) (effects (font (size 1.27 1.27))))
  (property "Datasheet" "" (at 82.55 110.49 0) (hide yes) (show_name no) (do_not_autoplace no) (effects (font (size 1.27 1.27))))
  (property "Description" "Mounting Hole with connection" (at 82.55 110.49 0) (hide yes) (show_name no) (do_not_autoplace no) (effects (font (size 1.27 1.27))))
  (pin "1"))
 (symbol
  (lib_id "power:GND")
  (at 170.18 127 0)
  (unit 1)
  (body_style 1)
  (exclude_from_sim no)
  (in_bom yes)
  (on_board yes)
  (in_pos_files yes)
  (dnp no)
  (property "Reference" "#PWR09" (at 170.18 133.35 0) (hide yes) (show_name no) (do_not_autoplace no) (effects (font (size 1.27 1.27))))
  (property "Value" "GND" (at 170.18 131.064 0) (show_name no) (do_not_autoplace no) (effects (font (size 1.27 1.27))))
  (property "Footprint" "" (at 170.18 127 0) (hide yes) (show_name no) (do_not_autoplace no) (effects (font (size 1.27 1.27))))
  (property "Datasheet" "" (at 170.18 127 0) (hide yes) (show_name no) (do_not_autoplace no) (effects (font (size 1.27 1.27))))
  (property "Description" "Power symbol creates a global label with name \"GND\" , ground" (at 170.18 127 0) (hide yes) (show_name no) (do_not_autoplace no) (effects (font (size 1.27 1.27))))
  (pin "1"))
 (symbol
  (lib_id "power:GND")
  (at 170.18 82.55 0)
  (unit 1)
  (body_style 1)
  (exclude_from_sim no)
  (in_bom yes)
  (on_board yes)
  (in_pos_files yes)
  (dnp no)
  (property "Reference" "#PWR05" (at 170.18 88.9 0) (hide yes) (show_name no) (do_not_autoplace no) (effects (font (size 1.27 1.27))))
  (property "Value" "GND" (at 170.18 86.614 0) (show_name no) (do_not_autoplace no) (effects (font (size 1.27 1.27))))
  (property "Footprint" "" (at 170.18 82.55 0) (hide yes) (show_name no) (do_not_autoplace no) (effects (font (size 1.27 1.27))))
  (property "Datasheet" "" (at 170.18 82.55 0) (hide yes) (show_name no) (do_not_autoplace no) (effects (font (size 1.27 1.27))))
  (property "Description" "Power symbol creates a global label with name \"GND\" , ground" (at 170.18 82.55 0) (hide yes) (show_name no) (do_not_autoplace no) (effects (font (size 1.27 1.27))))
  (pin "1"))
 (symbol
  (lib_id "power:+5V")
  (at 73.66 66.04 0)
  (unit 1)
  (body_style 1)
  (exclude_from_sim no)
  (in_bom yes)
  (on_board yes)
  (in_pos_files yes)
  (dnp no)
  (fields_autoplaced yes)
  (property "Reference" "#PWR02" (at 73.66 69.85 0) (hide yes) (show_name no) (do_not_autoplace no) (effects (font (size 1.27 1.27))))
  (property "Value" "+5V" (at 73.66 60.96 0) (show_name no) (do_not_autoplace no) (effects (font (size 1.27 1.27))))
  (property "Footprint" "" (at 73.66 66.04 0) (hide yes) (show_name no) (do_not_autoplace no) (effects (font (size 1.27 1.27))))
  (property "Datasheet" "" (at 73.66 66.04 0) (hide yes) (show_name no) (do_not_autoplace no) (effects (font (size 1.27 1.27))))
  (property "Description" "Power symbol creates a global label with name \"+5V\"" (at 73.66 66.04 0) (hide yes) (show_name no) (do_not_autoplace no) (effects (font (size 1.27 1.27))))
  (pin "1"))
 (symbol
  (lib_id "power:GND")
  (at 73.66 76.2 0)
  (unit 1)
  (body_style 1)
  (exclude_from_sim no)
  (in_bom yes)
  (on_board yes)
  (in_pos_files yes)
  (dnp no)
  (fields_autoplaced yes)
  (property "Reference" "#PWR04" (at 73.66 82.55 0) (hide yes) (show_name no) (do_not_autoplace no) (effects (font (size 1.27 1.27))))
  (property "Value" "GND" (at 73.66 81.28 0) (show_name no) (do_not_autoplace no) (effects (font (size 1.27 1.27))))
  (property "Footprint" "" (at 73.66 76.2 0) (hide yes) (show_name no) (do_not_autoplace no) (effects (font (size 1.27 1.27))))
  (property "Datasheet" "" (at 73.66 76.2 0) (hide yes) (show_name no) (do_not_autoplace no) (effects (font (size 1.27 1.27))))
  (property "Description" "Power symbol creates a global label with name \"GND\" , ground" (at 73.66 76.2 0) (hide yes) (show_name no) (do_not_autoplace no) (effects (font (size 1.27 1.27))))
  (pin "1"))
 (sheet_instances
  (path ""
   (page "1")))
 (embedded_fonts no))
